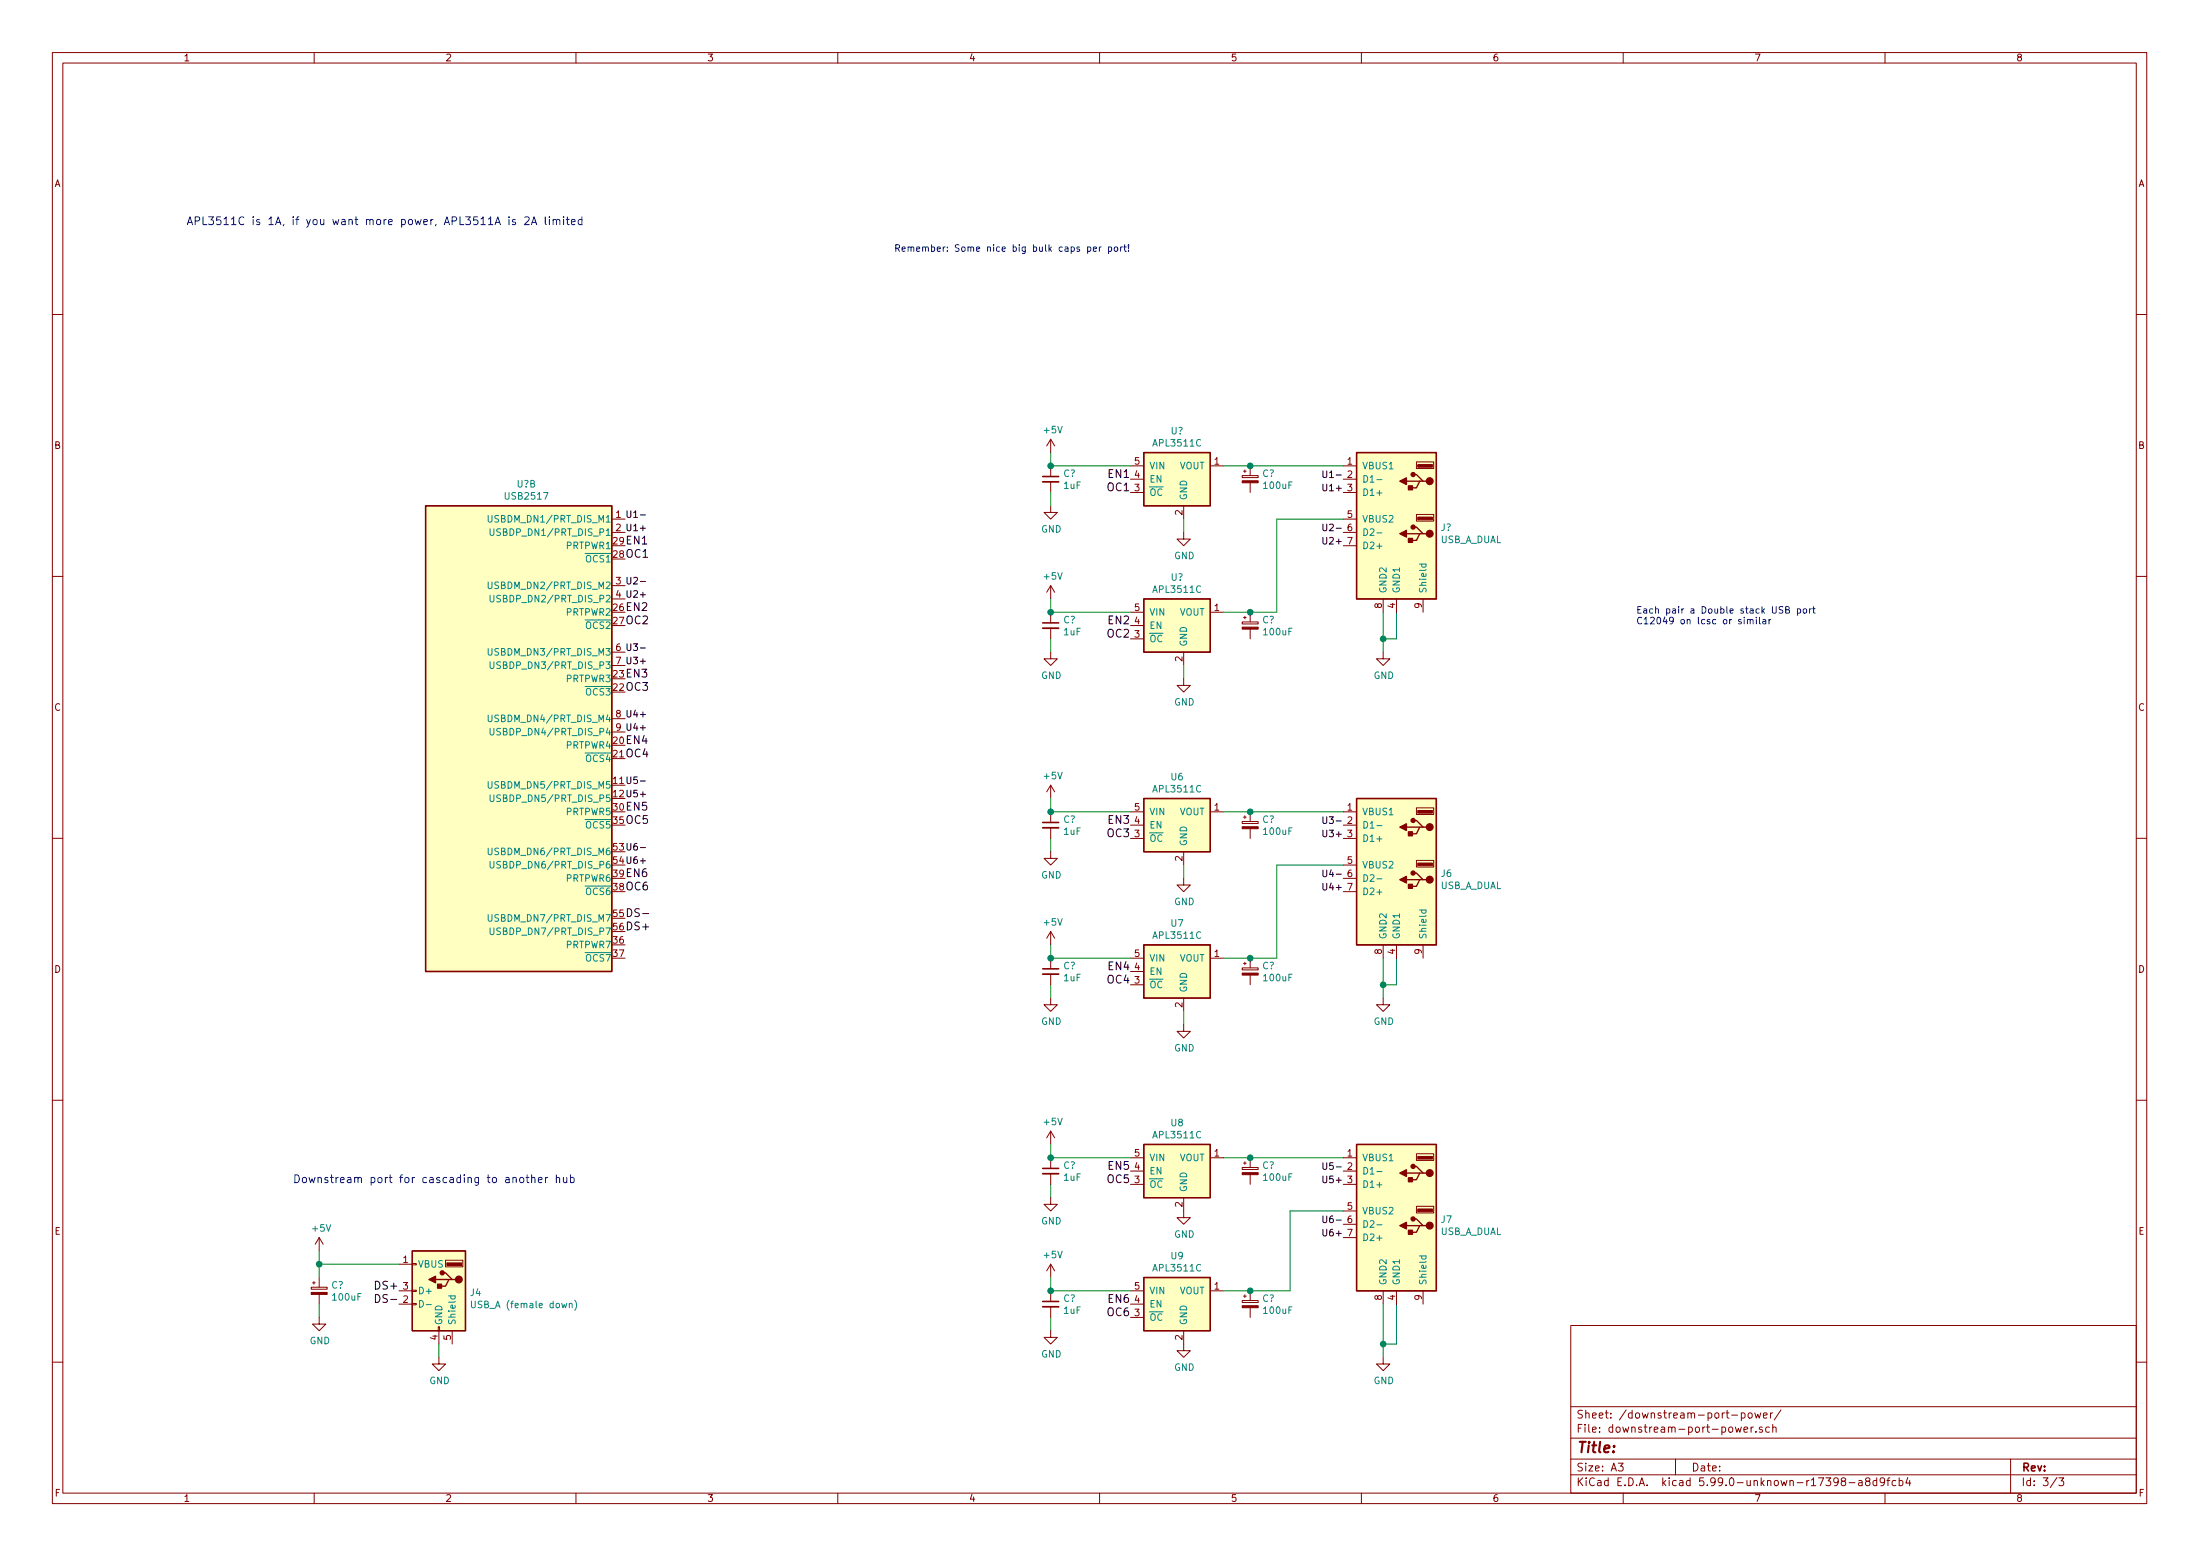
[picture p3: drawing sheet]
EESchema Schematic File Version 5
EELAYER 30 0
EELAYER END
$Descr A3 16535 11693
encoding utf-8
Sheet 3 3
Title ""
Date ""
Rev ""
Comp ""
Comment1 ""
Comment2 ""
Comment3 ""
Comment4 ""
Comment5 ""
Comment6 ""
Comment7 ""
Comment8 ""
Comment9 ""
$EndDescr
Text Notes 12300 4700 0    50   ~ 0
Each pair a Double stack USB port\nC12049 on lcsc or similar
$Comp
L Interface_USB:USB2517 U?
U 2 1
P 3900 5500
F 0 "U?" H 3957 7366 50  0000 C CNN
F 1 "USB2517" H 3957 7275 50  0000 C CNN
F 2 "Package_DFN_QFN:QFN-64-1EP_9x9mm_P0.5mm_EP4.7x4.7mm_ThermalVias" H 4200 5100 50  0001 C CNN
F 3 "http://ww1.microchip.com/downloads/en/DeviceDoc/USB2517-USB2517i-Data-Sheet-00001598C.pdf" H 4200 5100 50  0001 C CNN
	2    3900 5500
	1    0    0    -1  
$EndComp
$Comp
L Connector:USB_A J4
U 1 1
P 3300 9700
F 0 "J4" H 3070 9689 50  0000 R CNN
F 1 "USB_A (female down)" H 3070 9598 50  0000 R CNN
F 2 "Connector_USB:USB_A_Receptacle_GENERIC" H 3450 9650 50  0001 C CNN
F 3 " ~" H 3450 9650 50  0001 C CNN
	1    3300 9700
	-1   0    0    -1  
$EndComp
$Comp
L Power_Management:APL3511C U7
U 1 1
P 8800 7300
F 0 "U7" H 8850 7665 50  0000 C CNN
F 1 "APL3511C" H 8850 7574 50  0000 C CNN
F 2 "Package_TO_SOT_SMD:SOT-23-5" H 8900 7600 50  0001 C CNN
F 3 "http://www.anpec.com.tw/ashx_prod_file.ashx?prod_id=458&file_path=20180420152940150.pdf&original_name=APL3511A.pdf" H 9000 6800 50  0001 C CNN
	1    8800 7300
	1    0    0    -1  
$EndComp
$Comp
L Power_Management:APL3511C U6
U 1 1
P 8800 6200
F 0 "U6" H 8850 6565 50  0000 C CNN
F 1 "APL3511C" H 8850 6474 50  0000 C CNN
F 2 "Package_TO_SOT_SMD:SOT-23-5" H 8900 6500 50  0001 C CNN
F 3 "http://www.anpec.com.tw/ashx_prod_file.ashx?prod_id=458&file_path=20180420152940150.pdf&original_name=APL3511A.pdf" H 9000 5700 50  0001 C CNN
	1    8800 6200
	1    0    0    -1  
$EndComp
$Comp
L Power_Management:APL3511C U8
U 1 1
P 8800 8800
F 0 "U8" H 8850 9165 50  0000 C CNN
F 1 "APL3511C" H 8850 9074 50  0000 C CNN
F 2 "Package_TO_SOT_SMD:SOT-23-5" H 8900 9100 50  0001 C CNN
F 3 "http://www.anpec.com.tw/ashx_prod_file.ashx?prod_id=458&file_path=20180420152940150.pdf&original_name=APL3511A.pdf" H 9000 8300 50  0001 C CNN
	1    8800 8800
	1    0    0    -1  
$EndComp
$Comp
L power:GND #PWR025
U 1 1
P 8900 10100
F 0 "#PWR025" H 8900 9850 50  0001 C CNN
F 1 "GND" H 8905 9927 50  0000 C CNN
F 2 "" H 8900 10100 50  0001 C CNN
F 3 "" H 8900 10100 50  0001 C CNN
	1    8900 10100
	1    0    0    -1  
$EndComp
Wire Wire Line
	9700 9700 9400 9700
Connection ~ 10400 7400
Wire Wire Line
	10500 7400 10400 7400
Wire Wire Line
	10500 7200 10500 7400
Wire Wire Line
	8900 6500 8900 6600
Wire Wire Line
	8900 7700 8900 7600
Wire Wire Line
	10400 7400 10400 7200
$Comp
L power:GND #PWR026
U 1 1
P 8900 9100
F 0 "#PWR026" H 8900 8850 50  0001 C CNN
F 1 "GND" H 8905 8927 50  0000 C CNN
F 2 "" H 8900 9100 50  0001 C CNN
F 3 "" H 8900 9100 50  0001 C CNN
	1    8900 9100
	1    0    0    -1  
$EndComp
Text Label 10100 6600 2    50   ~ 0
U4-
Text Label 10100 6700 2    50   ~ 0
U4+
Wire Wire Line
	10500 9800 10500 10100
$Comp
L power:GND #PWR028
U 1 1
P 10400 10200
F 0 "#PWR028" H 10400 9950 50  0001 C CNN
F 1 "GND" H 10405 10027 50  0000 C CNN
F 2 "" H 10400 10200 50  0001 C CNN
F 3 "" H 10400 10200 50  0001 C CNN
	1    10400 10200
	1    0    0    -1  
$EndComp
$Comp
L Connector:USB_A_DUAL J6
U 1 1
P 10600 6300
F 0 "J6" H 10370 6039 50  0000 R CNN
F 1 "USB_A_DUAL" H 10370 5948 50  0000 R CNN
F 2 "Connector_USB:USB_A_Wuerth_61400826021_Horizontal_Stacked" H 10750 6250 50  0001 C CNN
F 3 " ~" H 10750 6250 50  0001 C CNN
	1    10600 6300
	-1   0    0    -1  
$EndComp
$Comp
L power:GND #PWR024
U 1 1
P 8900 7700
F 0 "#PWR024" H 8900 7450 50  0001 C CNN
F 1 "GND" H 8905 7527 50  0000 C CNN
F 2 "" H 8900 7700 50  0001 C CNN
F 3 "" H 8900 7700 50  0001 C CNN
	1    8900 7700
	1    0    0    -1  
$EndComp
$Comp
L Connector:USB_A_DUAL J7
U 1 1
P 10600 8900
F 0 "J7" H 10370 8639 50  0000 R CNN
F 1 "USB_A_DUAL" H 10370 8548 50  0000 R CNN
F 2 "Connector_USB:USB_A_Wuerth_61400826021_Horizontal_Stacked" H 10750 8850 50  0001 C CNN
F 3 " ~" H 10750 8850 50  0001 C CNN
	1    10600 8900
	-1   0    0    -1  
$EndComp
Wire Wire Line
	10100 6500 9600 6500
Wire Wire Line
	9600 6500 9600 7200
Wire Wire Line
	9700 9100 9700 9700
$Comp
L power:GND #PWR027
U 1 1
P 10400 7500
F 0 "#PWR027" H 10400 7250 50  0001 C CNN
F 1 "GND" H 10405 7327 50  0000 C CNN
F 2 "" H 10400 7500 50  0001 C CNN
F 3 "" H 10400 7500 50  0001 C CNN
	1    10400 7500
	1    0    0    -1  
$EndComp
Text Label 10100 9200 2    50   ~ 0
U6-
Text Label 10100 9300 2    50   ~ 0
U6+
$Comp
L Power_Management:APL3511C U9
U 1 1
P 8800 9800
F 0 "U9" H 8850 10165 50  0000 C CNN
F 1 "APL3511C" H 8850 10074 50  0000 C CNN
F 2 "Package_TO_SOT_SMD:SOT-23-5" H 8900 10100 50  0001 C CNN
F 3 "http://www.anpec.com.tw/ashx_prod_file.ashx?prod_id=458&file_path=20180420152940150.pdf&original_name=APL3511A.pdf" H 9000 9300 50  0001 C CNN
	1    8800 9800
	1    0    0    -1  
$EndComp
Text Label 10100 8900 2    50   ~ 0
U5+
Text Label 10100 8800 2    50   ~ 0
U5-
Wire Wire Line
	10100 9100 9700 9100
$Comp
L power:GND #PWR023
U 1 1
P 8900 6600
F 0 "#PWR023" H 8900 6350 50  0001 C CNN
F 1 "GND" H 8905 6427 50  0000 C CNN
F 2 "" H 8900 6600 50  0001 C CNN
F 3 "" H 8900 6600 50  0001 C CNN
	1    8900 6600
	1    0    0    -1  
$EndComp
Wire Wire Line
	10400 10200 10400 10100
$Comp
L power:GND #PWR012
U 1 1
P 3300 10200
F 0 "#PWR012" H 3300 9950 50  0001 C CNN
F 1 "GND" H 3305 10027 50  0000 C CNN
F 2 "" H 3300 10200 50  0001 C CNN
F 3 "" H 3300 10200 50  0001 C CNN
	1    3300 10200
	1    0    0    -1  
$EndComp
Connection ~ 10400 10100
Wire Wire Line
	10400 7500 10400 7400
Wire Wire Line
	10400 10100 10400 9800
Wire Wire Line
	10500 10100 10400 10100
Text Label 4700 3900 0    50   ~ 0
U1-
Text Label 4700 4000 0    50   ~ 0
U1+
Text Label 4700 4400 0    50   ~ 0
U2-
Text Label 4700 4500 0    50   ~ 0
U2+
Text Label 4700 4900 0    50   ~ 0
U3-
Text Label 4700 5000 0    50   ~ 0
U3+
Text Label 4700 5400 0    50   ~ 0
U4+
Text Label 4700 5500 0    50   ~ 0
U4+
Text Label 4700 5900 0    50   ~ 0
U5-
Text Label 4700 6000 0    50   ~ 0
U5+
Text Label 4700 6400 0    50   ~ 0
U6-
Text Label 4700 6500 0    50   ~ 0
U6+
Wire Wire Line
	3300 10100 3300 10200
Text Notes 8500 1900 2    50   ~ 0
Remember: Some nice big bulk caps per port!
$Comp
L power:+5V #PWR?
U 1 1
P 2400 9400
F 0 "#PWR?" H 2400 9250 50  0001 C CNN
F 1 "+5V" H 2415 9573 50  0000 C CNN
F 2 "" H 2400 9400 50  0001 C CNN
F 3 "" H 2400 9400 50  0001 C CNN
	1    2400 9400
	1    0    0    -1  
$EndComp
Wire Wire Line
	2400 9400 2400 9500
Wire Wire Line
	2400 9500 3000 9500
$Comp
L Device:CP_Small C?
U 1 1
P 9400 9800
F 0 "C?" H 9488 9845 50  0000 L CNN
F 1 "100uF" H 9488 9755 50  0000 L CNN
F 2 "" H 9400 9800 50  0001 C CNN
F 3 "~" H 9400 9800 50  0001 C CNN
	1    9400 9800
	1    0    0    -1  
$EndComp
Connection ~ 9400 9700
Wire Wire Line
	9400 9700 9200 9700
Text Notes 1400 1700 0    59   ~ 0
APL3511C is 1A, if you want more power, APL3511A is 2A limited
Text Label 10100 3600 2    50   ~ 0
U1-
$Comp
L Power_Management:APL3511C U?
U 1 1
P 8800 4700
F 0 "U?" H 8850 5065 50  0000 C CNN
F 1 "APL3511C" H 8850 4974 50  0000 C CNN
F 2 "Package_TO_SOT_SMD:SOT-23-5" H 8900 5000 50  0001 C CNN
F 3 "http://www.anpec.com.tw/ashx_prod_file.ashx?prod_id=458&file_path=20180420152940150.pdf&original_name=APL3511A.pdf" H 9000 4200 50  0001 C CNN
	1    8800 4700
	1    0    0    -1  
$EndComp
$Comp
L Power_Management:APL3511C U?
U 1 1
P 8800 3600
F 0 "U?" H 8850 3965 50  0000 C CNN
F 1 "APL3511C" H 8850 3874 50  0000 C CNN
F 2 "Package_TO_SOT_SMD:SOT-23-5" H 8900 3900 50  0001 C CNN
F 3 "http://www.anpec.com.tw/ashx_prod_file.ashx?prod_id=458&file_path=20180420152940150.pdf&original_name=APL3511A.pdf" H 9000 3100 50  0001 C CNN
	1    8800 3600
	1    0    0    -1  
$EndComp
Text Label 10100 3700 2    50   ~ 0
U1+
$Comp
L power:+5V #PWR?
U 1 1
P 7900 3400
F 0 "#PWR?" H 7900 3250 50  0001 C CNN
F 1 "+5V" H 7915 3573 50  0000 C CNN
F 2 "" H 7900 3400 50  0001 C CNN
F 3 "" H 7900 3400 50  0001 C CNN
	1    7900 3400
	1    0    0    -1  
$EndComp
Connection ~ 10400 4800
Wire Wire Line
	10500 4800 10400 4800
Wire Wire Line
	10500 4600 10500 4800
Wire Wire Line
	8900 3900 8900 4000
Wire Wire Line
	8900 5100 8900 5000
Wire Wire Line
	10400 4800 10400 4600
Text Label 10100 4000 2    50   ~ 0
U2-
Text Label 10100 4100 2    50   ~ 0
U2+
$Comp
L Connector:USB_A_DUAL J?
U 1 1
P 10600 3700
F 0 "J?" H 10370 3439 50  0000 R CNN
F 1 "USB_A_DUAL" H 10370 3348 50  0000 R CNN
F 2 "Connector_USB:USB_A_Wuerth_61400826021_Horizontal_Stacked" H 10750 3650 50  0001 C CNN
F 3 " ~" H 10750 3650 50  0001 C CNN
	1    10600 3700
	-1   0    0    -1  
$EndComp
$Comp
L power:GND #PWR?
U 1 1
P 8900 5100
F 0 "#PWR?" H 8900 4850 50  0001 C CNN
F 1 "GND" H 8905 4927 50  0000 C CNN
F 2 "" H 8900 5100 50  0001 C CNN
F 3 "" H 8900 5100 50  0001 C CNN
	1    8900 5100
	1    0    0    -1  
$EndComp
Wire Wire Line
	10100 3900 9600 3900
Wire Wire Line
	9600 3900 9600 4600
$Comp
L power:GND #PWR?
U 1 1
P 10400 4900
F 0 "#PWR?" H 10400 4650 50  0001 C CNN
F 1 "GND" H 10405 4727 50  0000 C CNN
F 2 "" H 10400 4900 50  0001 C CNN
F 3 "" H 10400 4900 50  0001 C CNN
	1    10400 4900
	1    0    0    -1  
$EndComp
$Comp
L power:GND #PWR?
U 1 1
P 8900 4000
F 0 "#PWR?" H 8900 3750 50  0001 C CNN
F 1 "GND" H 8905 3827 50  0000 C CNN
F 2 "" H 8900 4000 50  0001 C CNN
F 3 "" H 8900 4000 50  0001 C CNN
	1    8900 4000
	1    0    0    -1  
$EndComp
Wire Wire Line
	10400 4900 10400 4800
Text Label 10100 6300 2    50   ~ 0
U3+
Text Label 10100 6200 2    50   ~ 0
U3-
$Comp
L Device:C_Small C?
U 1 1
P 7900 3600
F 0 "C?" H 7992 3645 50  0000 L CNN
F 1 "1uF" H 7991 3555 50  0000 L CNN
F 2 "" H 7900 3600 50  0001 C CNN
F 3 "~" H 7900 3600 50  0001 C CNN
	1    7900 3600
	1    0    0    -1  
$EndComp
$Comp
L power:GND #PWR?
U 1 1
P 7900 3800
F 0 "#PWR?" H 7900 3550 50  0001 C CNN
F 1 "GND" H 7905 3627 50  0000 C CNN
F 2 "" H 7900 3800 50  0001 C CNN
F 3 "" H 7900 3800 50  0001 C CNN
	1    7900 3800
	1    0    0    -1  
$EndComp
Wire Wire Line
	7900 3400 7900 3500
Wire Wire Line
	7900 3700 7900 3800
Wire Wire Line
	7900 3500 8500 3500
Connection ~ 7900 3500
Wire Wire Line
	7900 4600 8500 4600
Connection ~ 7900 4600
$Comp
L power:+5V #PWR?
U 1 1
P 7900 4500
F 0 "#PWR?" H 7900 4350 50  0001 C CNN
F 1 "+5V" H 7915 4673 50  0000 C CNN
F 2 "" H 7900 4500 50  0001 C CNN
F 3 "" H 7900 4500 50  0001 C CNN
	1    7900 4500
	1    0    0    -1  
$EndComp
Wire Wire Line
	7900 4800 7900 4900
Wire Wire Line
	7900 4500 7900 4600
$Comp
L Device:C_Small C?
U 1 1
P 7900 4700
F 0 "C?" H 7992 4745 50  0000 L CNN
F 1 "1uF" H 7991 4655 50  0000 L CNN
F 2 "" H 7900 4700 50  0001 C CNN
F 3 "~" H 7900 4700 50  0001 C CNN
	1    7900 4700
	1    0    0    -1  
$EndComp
$Comp
L power:GND #PWR?
U 1 1
P 7900 4900
F 0 "#PWR?" H 7900 4650 50  0001 C CNN
F 1 "GND" H 7905 4727 50  0000 C CNN
F 2 "" H 7900 4900 50  0001 C CNN
F 3 "" H 7900 4900 50  0001 C CNN
	1    7900 4900
	1    0    0    -1  
$EndComp
Wire Wire Line
	7900 9700 8500 9700
Connection ~ 7900 9700
$Comp
L power:+5V #PWR?
U 1 1
P 7900 9600
F 0 "#PWR?" H 7900 9450 50  0001 C CNN
F 1 "+5V" H 7915 9773 50  0000 C CNN
F 2 "" H 7900 9600 50  0001 C CNN
F 3 "" H 7900 9600 50  0001 C CNN
	1    7900 9600
	1    0    0    -1  
$EndComp
Wire Wire Line
	7900 9900 7900 10000
Wire Wire Line
	7900 9600 7900 9700
$Comp
L Device:C_Small C?
U 1 1
P 7900 9800
F 0 "C?" H 7992 9845 50  0000 L CNN
F 1 "1uF" H 7991 9755 50  0000 L CNN
F 2 "" H 7900 9800 50  0001 C CNN
F 3 "~" H 7900 9800 50  0001 C CNN
	1    7900 9800
	1    0    0    -1  
$EndComp
$Comp
L power:GND #PWR?
U 1 1
P 7900 10000
F 0 "#PWR?" H 7900 9750 50  0001 C CNN
F 1 "GND" H 7905 9827 50  0000 C CNN
F 2 "" H 7900 10000 50  0001 C CNN
F 3 "" H 7900 10000 50  0001 C CNN
	1    7900 10000
	1    0    0    -1  
$EndComp
Wire Wire Line
	7900 8700 8500 8700
Connection ~ 7900 8700
$Comp
L power:+5V #PWR?
U 1 1
P 7900 8600
F 0 "#PWR?" H 7900 8450 50  0001 C CNN
F 1 "+5V" H 7915 8773 50  0000 C CNN
F 2 "" H 7900 8600 50  0001 C CNN
F 3 "" H 7900 8600 50  0001 C CNN
	1    7900 8600
	1    0    0    -1  
$EndComp
Wire Wire Line
	7900 8900 7900 9000
Wire Wire Line
	7900 8600 7900 8700
$Comp
L Device:C_Small C?
U 1 1
P 7900 8800
F 0 "C?" H 7992 8845 50  0000 L CNN
F 1 "1uF" H 7991 8755 50  0000 L CNN
F 2 "" H 7900 8800 50  0001 C CNN
F 3 "~" H 7900 8800 50  0001 C CNN
	1    7900 8800
	1    0    0    -1  
$EndComp
$Comp
L power:GND #PWR?
U 1 1
P 7900 9000
F 0 "#PWR?" H 7900 8750 50  0001 C CNN
F 1 "GND" H 7905 8827 50  0000 C CNN
F 2 "" H 7900 9000 50  0001 C CNN
F 3 "" H 7900 9000 50  0001 C CNN
	1    7900 9000
	1    0    0    -1  
$EndComp
Wire Wire Line
	7900 7200 8500 7200
Connection ~ 7900 7200
$Comp
L power:+5V #PWR?
U 1 1
P 7900 7100
F 0 "#PWR?" H 7900 6950 50  0001 C CNN
F 1 "+5V" H 7915 7273 50  0000 C CNN
F 2 "" H 7900 7100 50  0001 C CNN
F 3 "" H 7900 7100 50  0001 C CNN
	1    7900 7100
	1    0    0    -1  
$EndComp
Wire Wire Line
	7900 7400 7900 7500
Wire Wire Line
	7900 7100 7900 7200
$Comp
L Device:C_Small C?
U 1 1
P 7900 7300
F 0 "C?" H 7992 7345 50  0000 L CNN
F 1 "1uF" H 7991 7255 50  0000 L CNN
F 2 "" H 7900 7300 50  0001 C CNN
F 3 "~" H 7900 7300 50  0001 C CNN
	1    7900 7300
	1    0    0    -1  
$EndComp
$Comp
L power:GND #PWR?
U 1 1
P 7900 7500
F 0 "#PWR?" H 7900 7250 50  0001 C CNN
F 1 "GND" H 7905 7327 50  0000 C CNN
F 2 "" H 7900 7500 50  0001 C CNN
F 3 "" H 7900 7500 50  0001 C CNN
	1    7900 7500
	1    0    0    -1  
$EndComp
Wire Wire Line
	7900 6100 8500 6100
Connection ~ 7900 6100
$Comp
L power:+5V #PWR?
U 1 1
P 7900 6000
F 0 "#PWR?" H 7900 5850 50  0001 C CNN
F 1 "+5V" H 7915 6173 50  0000 C CNN
F 2 "" H 7900 6000 50  0001 C CNN
F 3 "" H 7900 6000 50  0001 C CNN
	1    7900 6000
	1    0    0    -1  
$EndComp
Wire Wire Line
	7900 6300 7900 6400
Wire Wire Line
	7900 6000 7900 6100
$Comp
L Device:C_Small C?
U 1 1
P 7900 6200
F 0 "C?" H 7992 6245 50  0000 L CNN
F 1 "1uF" H 7991 6155 50  0000 L CNN
F 2 "" H 7900 6200 50  0001 C CNN
F 3 "~" H 7900 6200 50  0001 C CNN
	1    7900 6200
	1    0    0    -1  
$EndComp
$Comp
L power:GND #PWR?
U 1 1
P 7900 6400
F 0 "#PWR?" H 7900 6150 50  0001 C CNN
F 1 "GND" H 7905 6227 50  0000 C CNN
F 2 "" H 7900 6400 50  0001 C CNN
F 3 "" H 7900 6400 50  0001 C CNN
	1    7900 6400
	1    0    0    -1  
$EndComp
Text Label 4700 4100 0    59   ~ 0
EN1
Text Label 4700 4600 0    59   ~ 0
EN2
Text Label 4700 5100 0    59   ~ 0
EN3
Text Label 4700 5600 0    59   ~ 0
EN4
Text Label 4700 6100 0    59   ~ 0
EN5
Text Label 4700 6600 0    59   ~ 0
EN6
Text Label 4700 4200 0    59   ~ 0
OC1
Text Label 4700 4700 0    59   ~ 0
OC2
Text Label 4700 5200 0    59   ~ 0
OC3
Text Label 4700 5700 0    59   ~ 0
OC4
Text Label 4700 6200 0    59   ~ 0
OC5
Text Label 4700 6700 0    59   ~ 0
OC6
Text Label 8500 3600 2    59   ~ 0
EN1
Text Label 8500 3700 2    59   ~ 0
OC1
Text Label 8500 4700 2    59   ~ 0
EN2
Text Label 8500 4800 2    59   ~ 0
OC2
Text Label 8500 6200 2    59   ~ 0
EN3
Text Label 8500 6300 2    59   ~ 0
OC3
Text Label 8500 7400 2    59   ~ 0
OC4
Text Label 8500 7300 2    59   ~ 0
EN4
Text Label 8500 8800 2    59   ~ 0
EN5
Text Label 8500 8900 2    59   ~ 0
OC5
Text Label 8500 9900 2    59   ~ 0
OC6
Text Label 8500 9800 2    59   ~ 0
EN6
Wire Wire Line
	9200 8700 9400 8700
Wire Wire Line
	9200 7200 9400 7200
Wire Wire Line
	9200 6100 9400 6100
Wire Wire Line
	9200 3500 9400 3500
Wire Wire Line
	9200 4600 9400 4600
$Comp
L Device:CP_Small C?
U 1 1
P 9400 8800
F 0 "C?" H 9488 8845 50  0000 L CNN
F 1 "100uF" H 9488 8755 50  0000 L CNN
F 2 "" H 9400 8800 50  0001 C CNN
F 3 "~" H 9400 8800 50  0001 C CNN
	1    9400 8800
	1    0    0    -1  
$EndComp
Connection ~ 9400 8700
Wire Wire Line
	9400 8700 10100 8700
$Comp
L Device:CP_Small C?
U 1 1
P 9400 7300
F 0 "C?" H 9488 7345 50  0000 L CNN
F 1 "100uF" H 9488 7255 50  0000 L CNN
F 2 "" H 9400 7300 50  0001 C CNN
F 3 "~" H 9400 7300 50  0001 C CNN
	1    9400 7300
	1    0    0    -1  
$EndComp
Connection ~ 9400 7200
Wire Wire Line
	9400 7200 9600 7200
$Comp
L Device:CP_Small C?
U 1 1
P 9400 6200
F 0 "C?" H 9488 6245 50  0000 L CNN
F 1 "100uF" H 9488 6155 50  0000 L CNN
F 2 "" H 9400 6200 50  0001 C CNN
F 3 "~" H 9400 6200 50  0001 C CNN
	1    9400 6200
	1    0    0    -1  
$EndComp
Connection ~ 9400 6100
Wire Wire Line
	9400 6100 10100 6100
$Comp
L Device:CP_Small C?
U 1 1
P 9400 4700
F 0 "C?" H 9488 4745 50  0000 L CNN
F 1 "100uF" H 9488 4655 50  0000 L CNN
F 2 "" H 9400 4700 50  0001 C CNN
F 3 "~" H 9400 4700 50  0001 C CNN
	1    9400 4700
	1    0    0    -1  
$EndComp
Connection ~ 9400 4600
Wire Wire Line
	9400 4600 9600 4600
$Comp
L Device:CP_Small C?
U 1 1
P 9400 3600
F 0 "C?" H 9488 3645 50  0000 L CNN
F 1 "100uF" H 9488 3555 50  0000 L CNN
F 2 "" H 9400 3600 50  0001 C CNN
F 3 "~" H 9400 3600 50  0001 C CNN
	1    9400 3600
	1    0    0    -1  
$EndComp
Connection ~ 9400 3500
Wire Wire Line
	9400 3500 10100 3500
Text Label 4700 6900 0    59   ~ 0
DS-
Text Label 4700 7000 0    59   ~ 0
DS+
Text Label 3000 9700 2    59   ~ 0
DS+
Text Label 3000 9800 2    59   ~ 0
DS-
$Comp
L Device:CP_Small C?
U 1 1
P 2400 9700
F 0 "C?" H 2488 9745 50  0000 L CNN
F 1 "100uF" H 2488 9655 50  0000 L CNN
F 2 "" H 2400 9700 50  0001 C CNN
F 3 "~" H 2400 9700 50  0001 C CNN
	1    2400 9700
	1    0    0    -1  
$EndComp
Wire Wire Line
	2400 9500 2400 9600
Connection ~ 2400 9500
Wire Wire Line
	2400 9800 2400 9900
$Comp
L power:GND #PWR?
U 1 1
P 2400 9900
F 0 "#PWR?" H 2400 9650 50  0001 C CNN
F 1 "GND" H 2405 9727 50  0000 C CNN
F 2 "" H 2400 9900 50  0001 C CNN
F 3 "" H 2400 9900 50  0001 C CNN
	1    2400 9900
	1    0    0    -1  
$EndComp
Text Notes 2200 8900 0    59   ~ 0
Downstream port for cascading to another hub
$EndSCHEMATC
